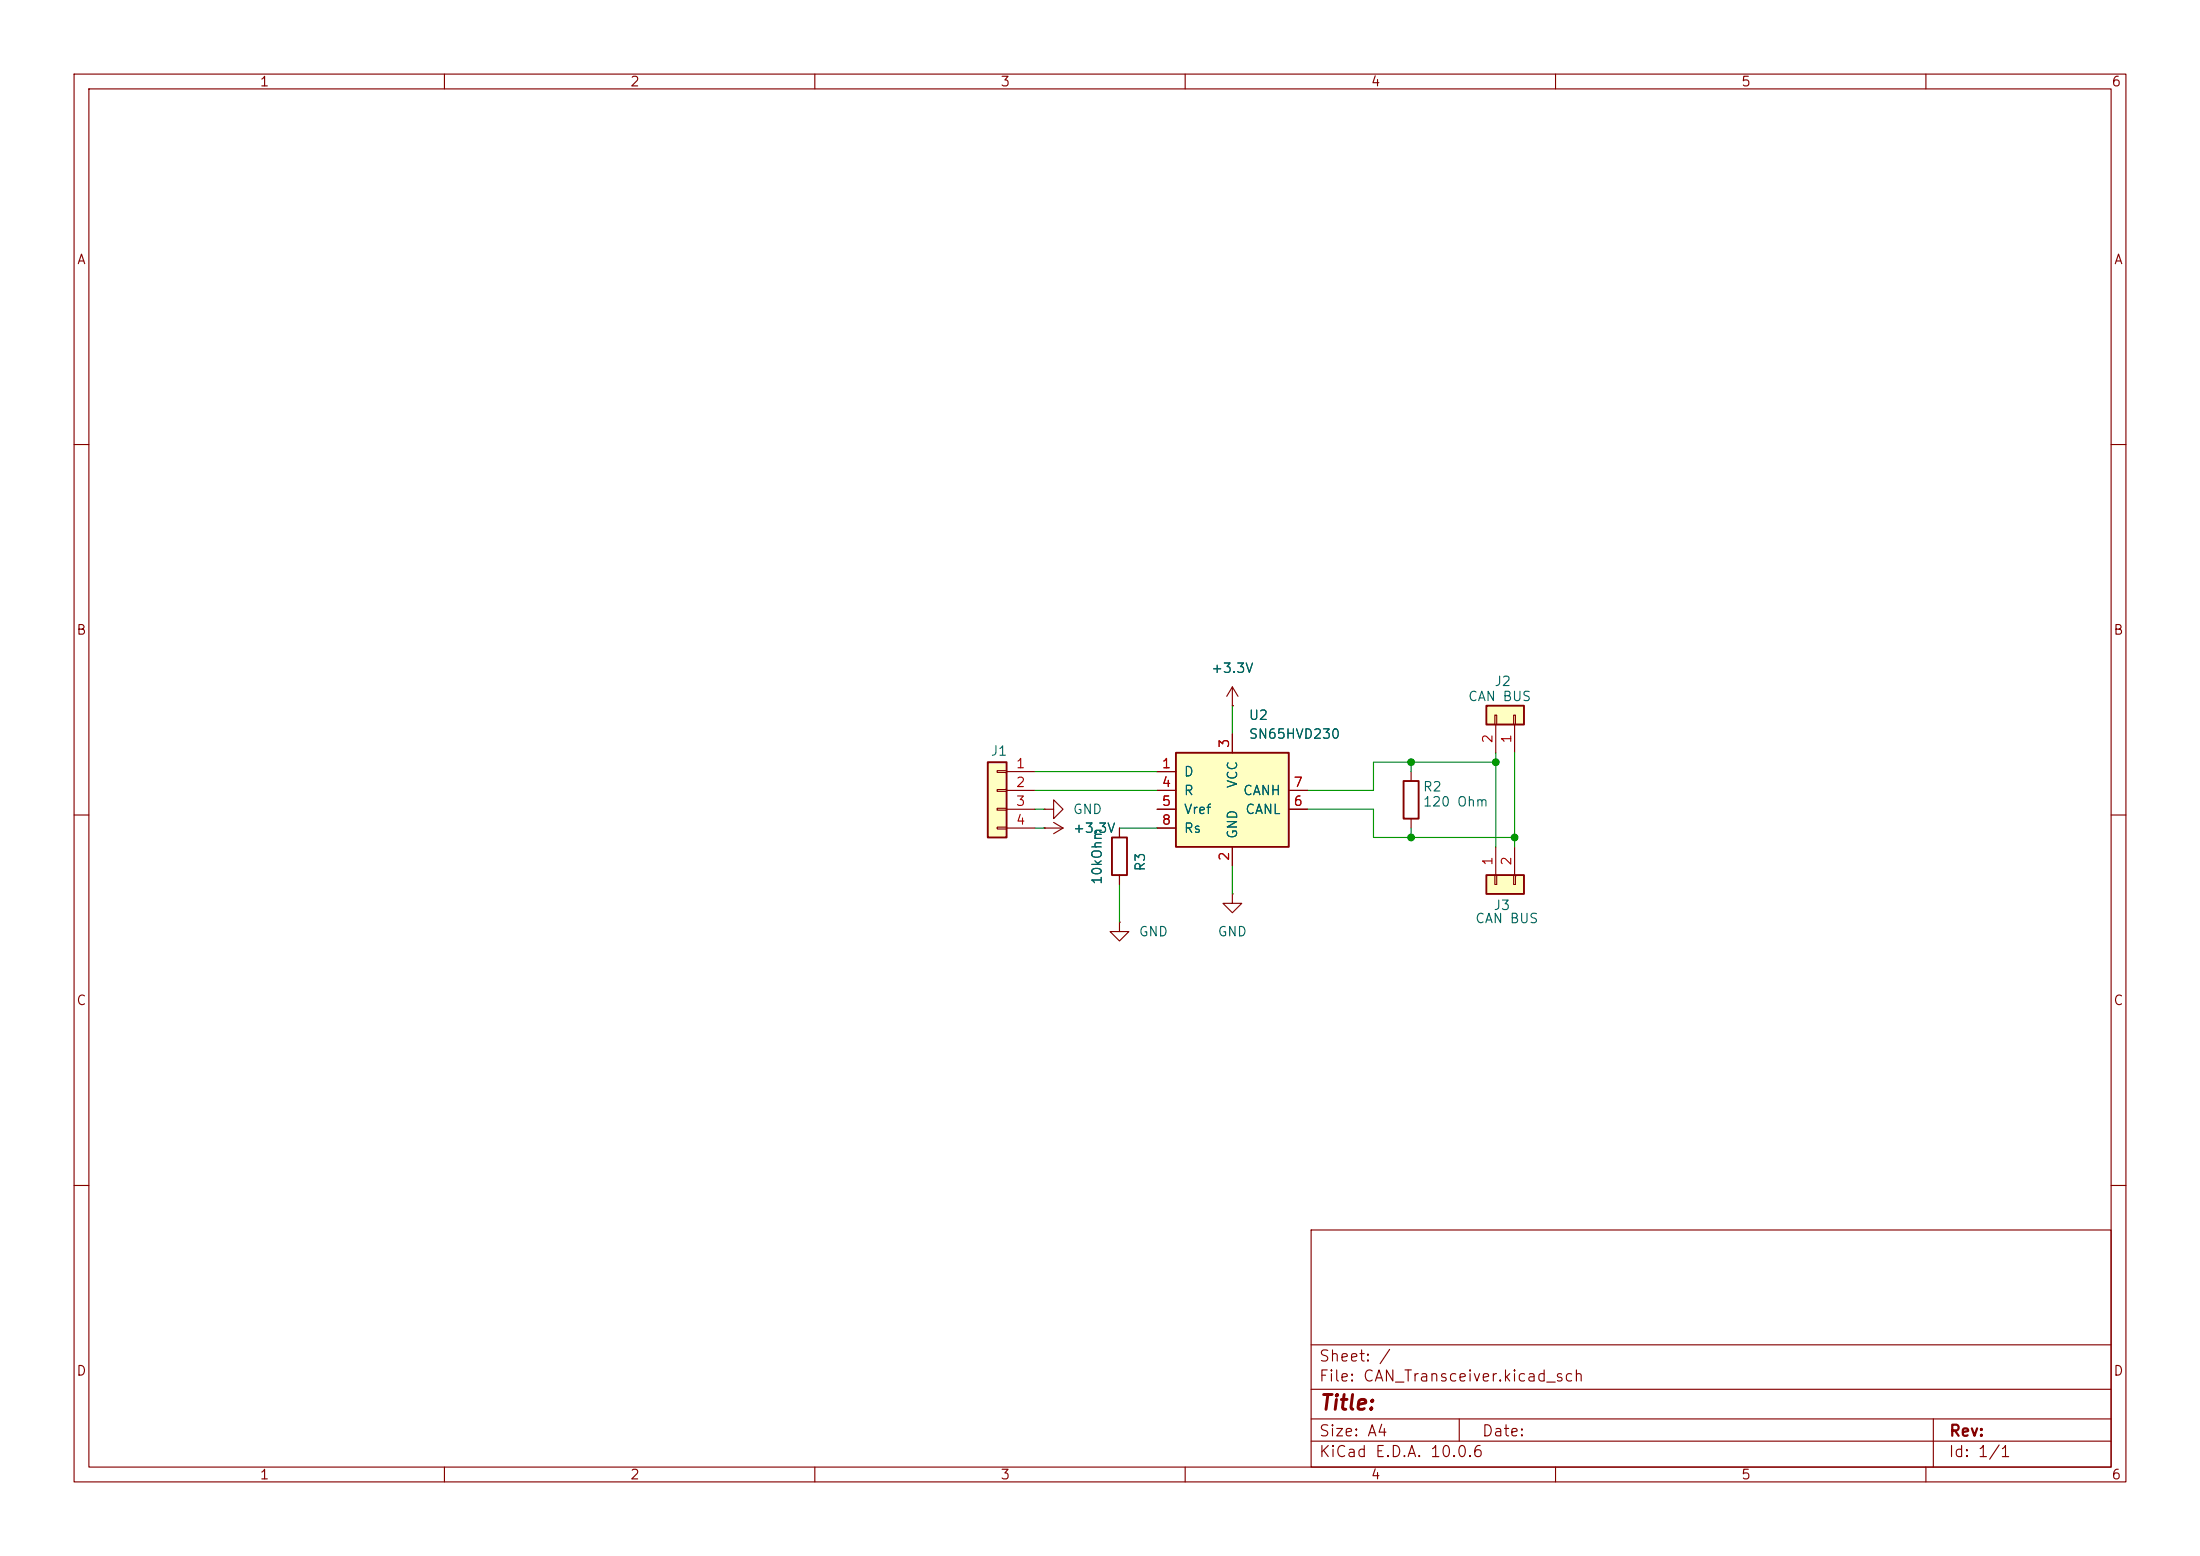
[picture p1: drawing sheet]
(kicad_sch
 (version 20260306)
 (generator "eeschema")
 (generator_version "10.0")
 (paper "A4")
 (lib_symbols
  (symbol "Connector_Generic:Conn_01x02"
   (pin_names
    (offset 1.016) (hide yes)) (exclude_from_sim no) (in_bom yes) (on_board yes)
   (in_pos_files yes)
   (duplicate_pin_numbers_are_jumpers no)
   (property "Reference" "J" (at 0 2.54 0) (show_name no) (do_not_autoplace no) (effects (font (size 1.27 1.27))))
   (property "Value" "Conn_01x02" (at 0 -5.08 0) (show_name no) (do_not_autoplace no) (effects (font (size 1.27 1.27))))
   (property "Footprint" "" (at 0 0 0) (show_name no) (do_not_autoplace no) (hide yes) (effects (font (size 1.27 1.27))))
   (property "Datasheet" "" (at 0 0 0) (show_name no) (do_not_autoplace no) (hide yes) (effects (font (size 1.27 1.27))))
   (property "Description" "Generic connector, single row, 01x02, script generated (kicad-library-utils/schlib/autogen/connector/)" (at 0 0 0) (show_name no) (do_not_autoplace no) (hide yes) (effects (font (size 1.27 1.27))))
   (symbol "Conn_01x02_1_1"
    (rectangle (start -1.27 1.27) (end 1.27 -3.81) (stroke (width 0.254) (type default)) (fill (type background)))
    (rectangle (start -1.27 0.127) (end 0 -0.127) (stroke (width 0.1524) (type default)) (fill (type none)))
    (rectangle (start -1.27 -2.413) (end 0 -2.667) (stroke (width 0.1524) (type default)) (fill (type none)))
    (pin passive line (at -5.08 0 0) (length 3.81) (name "Pin_1" (effects (font (size 1.27 1.27)))) (number "1" (effects (font (size 1.27 1.27)))))
    (pin passive line (at -5.08 -2.54 0) (length 3.81) (name "Pin_2" (effects (font (size 1.27 1.27)))) (number "2" (effects (font (size 1.27 1.27))))))
   (embedded_fonts no))
  (symbol "Connector_Generic:Conn_01x04"
   (pin_names
    (offset 1.016) (hide yes)) (exclude_from_sim no) (in_bom yes) (on_board yes)
   (in_pos_files yes)
   (duplicate_pin_numbers_are_jumpers no)
   (property "Reference" "J" (at 0 5.08 0) (show_name no) (do_not_autoplace no) (effects (font (size 1.27 1.27))))
   (property "Value" "Conn_01x04" (at 0 -7.62 0) (show_name no) (do_not_autoplace no) (effects (font (size 1.27 1.27))))
   (property "Footprint" "" (at 0 0 0) (show_name no) (do_not_autoplace no) (hide yes) (effects (font (size 1.27 1.27))))
   (property "Datasheet" "" (at 0 0 0) (show_name no) (do_not_autoplace no) (hide yes) (effects (font (size 1.27 1.27))))
   (property "Description" "Generic connector, single row, 01x04, script generated (kicad-library-utils/schlib/autogen/connector/)" (at 0 0 0) (show_name no) (do_not_autoplace no) (hide yes) (effects (font (size 1.27 1.27))))
   (symbol "Conn_01x04_1_1"
    (rectangle (start -1.27 3.81) (end 1.27 -6.35) (stroke (width 0.254) (type default)) (fill (type background)))
    (rectangle (start -1.27 2.667) (end 0 2.413) (stroke (width 0.1524) (type default)) (fill (type none)))
    (rectangle (start -1.27 0.127) (end 0 -0.127) (stroke (width 0.1524) (type default)) (fill (type none)))
    (rectangle (start -1.27 -2.413) (end 0 -2.667) (stroke (width 0.1524) (type default)) (fill (type none)))
    (rectangle (start -1.27 -4.953) (end 0 -5.207) (stroke (width 0.1524) (type default)) (fill (type none)))
    (pin passive line (at -5.08 2.54 0) (length 3.81) (name "Pin_1" (effects (font (size 1.27 1.27)))) (number "1" (effects (font (size 1.27 1.27)))))
    (pin passive line (at -5.08 0 0) (length 3.81) (name "Pin_2" (effects (font (size 1.27 1.27)))) (number "2" (effects (font (size 1.27 1.27)))))
    (pin passive line (at -5.08 -2.54 0) (length 3.81) (name "Pin_3" (effects (font (size 1.27 1.27)))) (number "3" (effects (font (size 1.27 1.27)))))
    (pin passive line (at -5.08 -5.08 0) (length 3.81) (name "Pin_4" (effects (font (size 1.27 1.27)))) (number "4" (effects (font (size 1.27 1.27))))))
   (embedded_fonts no))
  (symbol "Device:R"
   (pin_numbers (hide yes))
   (pin_names
    (offset 0)) (exclude_from_sim no) (in_bom yes) (on_board yes)
   (in_pos_files yes)
   (duplicate_pin_numbers_are_jumpers no)
   (property "Reference" "R" (at 2.032 0 90) (show_name no) (do_not_autoplace no) (effects (font (size 1.27 1.27))))
   (property "Value" "R" (at 0 0 90) (show_name no) (do_not_autoplace no) (effects (font (size 1.27 1.27))))
   (property "Footprint" "" (at -1.778 0 90) (show_name no) (do_not_autoplace no) (hide yes) (effects (font (size 1.27 1.27))))
   (property "Datasheet" "" (at 0 0 0) (show_name no) (do_not_autoplace no) (hide yes) (effects (font (size 1.27 1.27))))
   (property "Description" "Resistor" (at 0 0 0) (show_name no) (do_not_autoplace no) (hide yes) (effects (font (size 1.27 1.27))))
   (symbol "R_0_1"
    (rectangle (start -1.016 -2.54) (end 1.016 2.54) (stroke (width 0.254) (type default)) (fill (type none))))
   (symbol "R_1_1"
    (pin passive line (at 0 3.81 270) (length 1.27) (name "" (effects (font (size 1.27 1.27)))) (number "1" (effects (font (size 1.27 1.27)))))
    (pin passive line (at 0 -3.81 90) (length 1.27) (name "" (effects (font (size 1.27 1.27)))) (number "2" (effects (font (size 1.27 1.27))))))
   (embedded_fonts no))
  (symbol "Interface_CAN_LIN:SN65HVD230"
   (pin_names
    (offset 1.016)) (exclude_from_sim no) (in_bom yes) (on_board yes)
   (in_pos_files yes)
   (duplicate_pin_numbers_are_jumpers no)
   (property "Reference" "U" (at -2.54 10.16 0) (show_name no) (do_not_autoplace no) (effects (font (size 1.27 1.27)) (justify right)))
   (property "Value" "SN65HVD230" (at -2.54 7.62 0) (show_name no) (do_not_autoplace no) (effects (font (size 1.27 1.27)) (justify right)))
   (property "Footprint" "Package_SO:SOIC-8_3.9x4.9mm_P1.27mm" (at 0 -12.7 0) (show_name no) (do_not_autoplace no) (hide yes) (effects (font (size 1.27 1.27))))
   (property "Datasheet" "http://www.ti.com/lit/ds/symlink/sn65hvd230.pdf" (at -2.54 10.16 0) (show_name no) (do_not_autoplace no) (hide yes) (effects (font (size 1.27 1.27))))
   (property "Description" "CAN Bus Transceivers, 3.3V, 1Mbps, Low-Power capabilities, SOIC-8" (at 0 0 0) (show_name no) (do_not_autoplace no) (hide yes) (effects (font (size 1.27 1.27))))
   (symbol "SN65HVD230_0_1"
    (rectangle (start -7.62 5.08) (end 7.62 -7.62) (stroke (width 0.254) (type default)) (fill (type background))))
   (symbol "SN65HVD230_1_1"
    (pin input line (at -10.16 2.54 0) (length 2.54) (name "D" (effects (font (size 1.27 1.27)))) (number "1" (effects (font (size 1.27 1.27)))))
    (pin power_in line (at 0 -10.16 90) (length 2.54) (name "GND" (effects (font (size 1.27 1.27)))) (number "2" (effects (font (size 1.27 1.27)))))
    (pin power_in line (at 0 7.62 270) (length 2.54) (name "VCC" (effects (font (size 1.27 1.27)))) (number "3" (effects (font (size 1.27 1.27)))))
    (pin output line (at -10.16 0 0) (length 2.54) (name "R" (effects (font (size 1.27 1.27)))) (number "4" (effects (font (size 1.27 1.27)))))
    (pin output line (at -10.16 -2.54 0) (length 2.54) (name "Vref" (effects (font (size 1.27 1.27)))) (number "5" (effects (font (size 1.27 1.27)))))
    (pin bidirectional line (at 10.16 -2.54 180) (length 2.54) (name "CANL" (effects (font (size 1.27 1.27)))) (number "6" (effects (font (size 1.27 1.27)))))
    (pin bidirectional line (at 10.16 0 180) (length 2.54) (name "CANH" (effects (font (size 1.27 1.27)))) (number "7" (effects (font (size 1.27 1.27)))))
    (pin input line (at -10.16 -5.08 0) (length 2.54) (name "Rs" (effects (font (size 1.27 1.27)))) (number "8" (effects (font (size 1.27 1.27))))))
   (embedded_fonts no))
  (symbol "power:+3.3V"
   (power global)
   (pin_numbers (hide yes))
   (pin_names
    (offset 0) (hide yes)) (exclude_from_sim no) (in_bom yes) (on_board yes)
   (in_pos_files yes)
   (duplicate_pin_numbers_are_jumpers no)
   (property "Reference" "#PWR" (at 0 -3.81 0) (show_name no) (do_not_autoplace no) (hide yes) (effects (font (size 1.27 1.27))))
   (property "Value" "+3.3V" (at 0 3.556 0) (show_name no) (do_not_autoplace no) (effects (font (size 1.27 1.27))))
   (property "Footprint" "" (at 0 0 0) (show_name no) (do_not_autoplace no) (hide yes) (effects (font (size 1.27 1.27))))
   (property "Datasheet" "" (at 0 0 0) (show_name no) (do_not_autoplace no) (hide yes) (effects (font (size 1.27 1.27))))
   (property "Description" "Power symbol creates a global label with name \"+3.3V\"" (at 0 0 0) (show_name no) (do_not_autoplace no) (hide yes) (effects (font (size 1.27 1.27))))
   (symbol "+3.3V_0_1"
    (polyline (pts (xy -0.762 1.27) (xy 0 2.54)) (stroke (width 0) (type default)) (fill (type none)))
    (polyline (pts (xy 0 2.54) (xy 0.762 1.27)) (stroke (width 0) (type default)) (fill (type none)))
    (polyline (pts (xy 0 0) (xy 0 2.54)) (stroke (width 0) (type default)) (fill (type none))))
   (symbol "+3.3V_1_1"
    (pin power_in line (at 0 0 90) (length 0) (name "" (effects (font (size 1.27 1.27)))) (number "1" (effects (font (size 1.27 1.27))))))
   (embedded_fonts no))
  (symbol "power:GND"
   (power global)
   (pin_numbers (hide yes))
   (pin_names
    (offset 0) (hide yes)) (exclude_from_sim no) (in_bom yes) (on_board yes)
   (in_pos_files yes)
   (duplicate_pin_numbers_are_jumpers no)
   (property "Reference" "#PWR" (at 0 -6.35 0) (show_name no) (do_not_autoplace no) (hide yes) (effects (font (size 1.27 1.27))))
   (property "Value" "GND" (at 0 -3.81 0) (show_name no) (do_not_autoplace no) (effects (font (size 1.27 1.27))))
   (property "Footprint" "" (at 0 0 0) (show_name no) (do_not_autoplace no) (hide yes) (effects (font (size 1.27 1.27))))
   (property "Datasheet" "" (at 0 0 0) (show_name no) (do_not_autoplace no) (hide yes) (effects (font (size 1.27 1.27))))
   (property "Description" "Power symbol creates a global label with name \"GND\" , ground" (at 0 0 0) (show_name no) (do_not_autoplace no) (hide yes) (effects (font (size 1.27 1.27))))
   (symbol "GND_0_1"
    (polyline (pts (xy 0 0) (xy 0 -1.27) (xy 1.27 -1.27) (xy 0 -2.54) (xy -1.27 -1.27) (xy 0 -1.27)) (stroke (width 0) (type default)) (fill (type none))))
   (symbol "GND_1_1"
    (pin power_in line (at 0 0 270) (length 0) (name "" (effects (font (size 1.27 1.27)))) (number "1" (effects (font (size 1.27 1.27))))))
   (embedded_fonts no)))
 (junction
  (at 201.93 102.87)
  (diameter 0)
  (color 0 0 0 0))
 (junction
  (at 190.5 113.03)
  (diameter 0)
  (color 0 0 0 0))
 (junction
  (at 190.5 102.87)
  (diameter 0)
  (color 0 0 0 0))
 (junction
  (at 204.47 113.03)
  (diameter 0)
  (color 0 0 0 0))
 (wire
  (pts (xy 176.53 106.68) (xy 185.42 106.68))
  (stroke (width 0) (type default)))
 (wire
  (pts (xy 151.13 111.76) (xy 156.21 111.76))
  (stroke (width 0) (type default)))
 (wire
  (pts (xy 204.47 113.03) (xy 204.47 114.3))
  (stroke (width 0) (type default)))
 (wire
  (pts (xy 139.7 109.22) (xy 140.97 109.22))
  (stroke (width 0) (type default)))
 (wire
  (pts (xy 166.37 116.84) (xy 166.37 120.65))
  (stroke (width 0) (type default)))
 (wire
  (pts (xy 190.5 102.87) (xy 201.93 102.87))
  (stroke (width 0) (type default)))
 (wire
  (pts (xy 190.5 102.87) (xy 190.5 104.14))
  (stroke (width 0) (type default)))
 (wire
  (pts (xy 185.42 113.03) (xy 185.42 109.22))
  (stroke (width 0) (type default)))
 (wire
  (pts (xy 204.47 101.6) (xy 204.47 113.03))
  (stroke (width 0) (type default)))
 (wire
  (pts (xy 139.7 111.76) (xy 140.97 111.76))
  (stroke (width 0) (type default)))
 (wire
  (pts (xy 185.42 102.87) (xy 190.5 102.87))
  (stroke (width 0) (type default)))
 (wire
  (pts (xy 190.5 111.76) (xy 190.5 113.03))
  (stroke (width 0) (type default)))
 (wire
  (pts (xy 166.37 95.25) (xy 166.37 99.06))
  (stroke (width 0) (type default)))
 (wire
  (pts (xy 151.13 119.38) (xy 151.13 124.46))
  (stroke (width 0) (type default)))
 (wire
  (pts (xy 201.93 102.87) (xy 201.93 114.3))
  (stroke (width 0) (type default)))
 (wire
  (pts (xy 201.93 102.87) (xy 201.93 101.6))
  (stroke (width 0) (type default)))
 (wire
  (pts (xy 139.7 106.68) (xy 156.21 106.68))
  (stroke (width 0) (type default)))
 (wire
  (pts (xy 190.5 113.03) (xy 204.47 113.03))
  (stroke (width 0) (type default)))
 (wire
  (pts (xy 139.7 104.14) (xy 156.21 104.14))
  (stroke (width 0) (type default)))
 (wire
  (pts (xy 185.42 106.68) (xy 185.42 102.87))
  (stroke (width 0) (type default)))
 (wire
  (pts (xy 176.53 109.22) (xy 185.42 109.22))
  (stroke (width 0) (type default)))
 (wire
  (pts (xy 190.5 113.03) (xy 185.42 113.03))
  (stroke (width 0) (type default)))
 (symbol
  (lib_id "Interface_CAN_LIN:SN65HVD230")
  (at 166.37 106.68 0)
  (unit 1)
  (body_style 1)
  (exclude_from_sim no)
  (in_bom yes)
  (on_board yes)
  (in_pos_files yes)
  (dnp no)
  (property "Reference" "U2" (at 168.5133 96.52 0) (show_name no) (do_not_autoplace no) (effects (font (size 1.27 1.27)) (justify left)))
  (property "Value" "SN65HVD230" (at 168.5133 99.06 0) (show_name no) (do_not_autoplace no) (effects (font (size 1.27 1.27)) (justify left)))
  (property "Footprint" "Package_SO:SOIC-8_3.9x4.9mm_P1.27mm" (at 166.37 119.38 0) (hide yes) (show_name no) (do_not_autoplace no) (effects (font (size 1.27 1.27))))
  (property "Datasheet" "http://www.ti.com/lit/ds/symlink/sn65hvd230.pdf" (at 163.83 96.52 0) (hide yes) (show_name no) (do_not_autoplace no) (effects (font (size 1.27 1.27))))
  (property "Description" "CAN Bus Transceivers, 3.3V, 1Mbps, Low-Power capabilities, SOIC-8" (at 166.37 106.68 0) (hide yes) (show_name no) (do_not_autoplace no) (effects (font (size 1.27 1.27))))
  (pin "1")
  (pin "8")
  (pin "5")
  (pin "4")
  (pin "3")
  (pin "6")
  (pin "2")
  (pin "7"))
 (symbol
  (lib_id "Connector_Generic:Conn_01x02")
  (at 204.47 96.52 270)
  (mirror x)
  (unit 1)
  (body_style 1)
  (exclude_from_sim no)
  (in_bom yes)
  (on_board yes)
  (in_pos_files yes)
  (dnp no)
  (property "Reference" "J2" (at 201.676 91.948 90) (show_name no) (do_not_autoplace no) (effects (font (size 1.27 1.27)) (justify left)))
  (property "Value" "CAN BUS" (at 198.12 93.98 90) (show_name no) (do_not_autoplace no) (effects (font (size 1.27 1.27)) (justify left)))
  (property "Footprint" "User_lib:J_Wurth_WR-WTB_68800211722" (at 204.47 96.52 0) (hide yes) (show_name no) (do_not_autoplace no) (effects (font (size 1.27 1.27))))
  (property "Datasheet" "" (at 204.47 96.52 0) (hide yes) (show_name no) (do_not_autoplace no) (effects (font (size 1.27 1.27))))
  (property "Description" "Generic connector, single row, 01x02, script generated (kicad-library-utils/schlib/autogen/connector/)" (at 204.47 96.52 0) (hide yes) (show_name no) (do_not_autoplace no) (effects (font (size 1.27 1.27))))
  (pin "1")
  (pin "2"))
 (symbol
  (lib_id "power:GND")
  (at 140.97 109.22 90)
  (unit 1)
  (body_style 1)
  (exclude_from_sim no)
  (in_bom yes)
  (on_board yes)
  (in_pos_files yes)
  (dnp no)
  (fields_autoplaced yes)
  (property "Reference" "#PWR03" (at 147.32 109.22 0) (hide yes) (show_name no) (do_not_autoplace no) (effects (font (size 1.27 1.27))))
  (property "Value" "GND" (at 144.78 109.2199 90) (show_name no) (do_not_autoplace no) (effects (font (size 1.27 1.27)) (justify right)))
  (property "Footprint" "" (at 140.97 109.22 0) (hide yes) (show_name no) (do_not_autoplace no) (effects (font (size 1.27 1.27))))
  (property "Datasheet" "" (at 140.97 109.22 0) (hide yes) (show_name no) (do_not_autoplace no) (effects (font (size 1.27 1.27))))
  (property "Description" "Power symbol creates a global label with name \"GND\" , ground" (at 140.97 109.22 0) (hide yes) (show_name no) (do_not_autoplace no) (effects (font (size 1.27 1.27))))
  (pin "1"))
 (symbol
  (lib_id "Connector_Generic:Conn_01x04")
  (at 134.62 106.68 0)
  (mirror y)
  (unit 1)
  (body_style 1)
  (exclude_from_sim no)
  (in_bom yes)
  (on_board yes)
  (in_pos_files yes)
  (dnp no)
  (property "Reference" "J1" (at 134.874 101.346 0) (show_name no) (do_not_autoplace no) (effects (font (size 1.27 1.27))))
  (property "Value" "Conn_01x04" (at 134.62 115.57 0) (hide yes) (show_name no) (do_not_autoplace no) (effects (font (size 1.27 1.27))))
  (property "Footprint" "Connector_PinHeader_2.54mm:PinHeader_1x04_P2.54mm_Horizontal" (at 134.62 106.68 0) (hide yes) (show_name no) (do_not_autoplace no) (effects (font (size 1.27 1.27))))
  (property "Datasheet" "https://www.we-online.com/components/products/datasheet/61300411021.pdf" (at 134.62 106.68 0) (hide yes) (show_name no) (do_not_autoplace no) (effects (font (size 1.27 1.27))))
  (property "Description" "Generic connector, single row, 01x04, script generated (kicad-library-utils/schlib/autogen/connector/)" (at 134.62 106.68 0) (hide yes) (show_name no) (do_not_autoplace no) (effects (font (size 1.27 1.27))))
  (pin "3")
  (pin "2")
  (pin "1")
  (pin "4"))
 (symbol
  (lib_id "power:+3.3V")
  (at 140.97 111.76 270)
  (unit 1)
  (body_style 1)
  (exclude_from_sim no)
  (in_bom yes)
  (on_board yes)
  (in_pos_files yes)
  (dnp no)
  (fields_autoplaced yes)
  (property "Reference" "#PWR01" (at 137.16 111.76 0) (hide yes) (show_name no) (do_not_autoplace no) (effects (font (size 1.27 1.27))))
  (property "Value" "+3.3V" (at 144.78 111.7599 90) (show_name no) (do_not_autoplace no) (effects (font (size 1.27 1.27)) (justify left)))
  (property "Footprint" "" (at 140.97 111.76 0) (hide yes) (show_name no) (do_not_autoplace no) (effects (font (size 1.27 1.27))))
  (property "Datasheet" "" (at 140.97 111.76 0) (hide yes) (show_name no) (do_not_autoplace no) (effects (font (size 1.27 1.27))))
  (property "Description" "Power symbol creates a global label with name \"+3.3V\"" (at 140.97 111.76 0) (hide yes) (show_name no) (do_not_autoplace no) (effects (font (size 1.27 1.27))))
  (pin "1"))
 (symbol
  (lib_id "power:GND")
  (at 151.13 124.46 0)
  (unit 1)
  (body_style 1)
  (exclude_from_sim no)
  (in_bom yes)
  (on_board yes)
  (in_pos_files yes)
  (dnp no)
  (fields_autoplaced yes)
  (property "Reference" "#PWR05" (at 151.13 130.81 0) (hide yes) (show_name no) (do_not_autoplace no) (effects (font (size 1.27 1.27))))
  (property "Value" "GND" (at 153.67 125.7299 0) (show_name no) (do_not_autoplace no) (effects (font (size 1.27 1.27)) (justify left)))
  (property "Footprint" "" (at 151.13 124.46 0) (hide yes) (show_name no) (do_not_autoplace no) (effects (font (size 1.27 1.27))))
  (property "Datasheet" "" (at 151.13 124.46 0) (hide yes) (show_name no) (do_not_autoplace no) (effects (font (size 1.27 1.27))))
  (property "Description" "Power symbol creates a global label with name \"GND\" , ground" (at 151.13 124.46 0) (hide yes) (show_name no) (do_not_autoplace no) (effects (font (size 1.27 1.27))))
  (pin "1"))
 (symbol
  (lib_id "Device:R")
  (at 151.13 115.57 0)
  (unit 1)
  (body_style 1)
  (exclude_from_sim no)
  (in_bom yes)
  (on_board yes)
  (in_pos_files yes)
  (dnp no)
  (property "Reference" "R3" (at 153.924 116.332 90) (show_name no) (do_not_autoplace no) (effects (font (size 1.27 1.27))))
  (property "Value" "10kOhm" (at 148.082 115.57 90) (show_name no) (do_not_autoplace no) (effects (font (size 1.27 1.27))))
  (property "Footprint" "Resistor_SMD:R_0603_1608Metric_Pad0.98x0.95mm_HandSolder" (at 149.352 115.57 90) (hide yes) (show_name no) (do_not_autoplace no) (effects (font (size 1.27 1.27))))
  (property "Datasheet" "" (at 151.13 115.57 0) (hide yes) (show_name no) (do_not_autoplace no) (effects (font (size 1.27 1.27))))
  (property "Description" "Resistor" (at 151.13 115.57 0) (hide yes) (show_name no) (do_not_autoplace no) (effects (font (size 1.27 1.27))))
  (pin "2")
  (pin "1"))
 (symbol
  (lib_id "power:GND")
  (at 166.37 120.65 0)
  (unit 1)
  (body_style 1)
  (exclude_from_sim no)
  (in_bom yes)
  (on_board yes)
  (in_pos_files yes)
  (dnp no)
  (fields_autoplaced yes)
  (property "Reference" "#PWR04" (at 166.37 127 0) (hide yes) (show_name no) (do_not_autoplace no) (effects (font (size 1.27 1.27))))
  (property "Value" "GND" (at 166.37 125.73 0) (show_name no) (do_not_autoplace no) (effects (font (size 1.27 1.27))))
  (property "Footprint" "" (at 166.37 120.65 0) (hide yes) (show_name no) (do_not_autoplace no) (effects (font (size 1.27 1.27))))
  (property "Datasheet" "" (at 166.37 120.65 0) (hide yes) (show_name no) (do_not_autoplace no) (effects (font (size 1.27 1.27))))
  (property "Description" "Power symbol creates a global label with name \"GND\" , ground" (at 166.37 120.65 0) (hide yes) (show_name no) (do_not_autoplace no) (effects (font (size 1.27 1.27))))
  (pin "1"))
 (symbol
  (lib_id "Connector_Generic:Conn_01x02")
  (at 201.93 119.38 90)
  (mirror x)
  (unit 1)
  (body_style 1)
  (exclude_from_sim no)
  (in_bom yes)
  (on_board yes)
  (in_pos_files yes)
  (dnp no)
  (property "Reference" "J3" (at 203.962 122.174 90) (show_name no) (do_not_autoplace no) (effects (font (size 1.27 1.27)) (justify left)))
  (property "Value" "CAN BUS" (at 207.772 123.952 90) (show_name no) (do_not_autoplace no) (effects (font (size 1.27 1.27)) (justify left)))
  (property "Footprint" "User_lib:J_Wurth_WR-WTB_68800211722" (at 201.93 119.38 0) (hide yes) (show_name no) (do_not_autoplace no) (effects (font (size 1.27 1.27))))
  (property "Datasheet" "https://www.we-online.com/en/components/products/WTB_WR_WTB_2_50_MM_J_MALE#/articles/WTB_WR_WTB_2_50_MM_MALE_J_HORIZONTAL" (at 201.93 119.38 0) (hide yes) (show_name no) (do_not_autoplace no) (effects (font (size 1.27 1.27))))
  (property "Description" "Generic connector, single row, 01x02, script generated (kicad-library-utils/schlib/autogen/connector/)" (at 201.93 119.38 0) (hide yes) (show_name no) (do_not_autoplace no) (effects (font (size 1.27 1.27))))
  (pin "1")
  (pin "2"))
 (symbol
  (lib_id "power:+3.3V")
  (at 166.37 95.25 0)
  (unit 1)
  (body_style 1)
  (exclude_from_sim no)
  (in_bom yes)
  (on_board yes)
  (in_pos_files yes)
  (dnp no)
  (fields_autoplaced yes)
  (property "Reference" "#PWR02" (at 166.37 99.06 0) (hide yes) (show_name no) (do_not_autoplace no) (effects (font (size 1.27 1.27))))
  (property "Value" "+3.3V" (at 166.37 90.17 0) (show_name no) (do_not_autoplace no) (effects (font (size 1.27 1.27))))
  (property "Footprint" "" (at 166.37 95.25 0) (hide yes) (show_name no) (do_not_autoplace no) (effects (font (size 1.27 1.27))))
  (property "Datasheet" "" (at 166.37 95.25 0) (hide yes) (show_name no) (do_not_autoplace no) (effects (font (size 1.27 1.27))))
  (property "Description" "Power symbol creates a global label with name \"+3.3V\"" (at 166.37 95.25 0) (hide yes) (show_name no) (do_not_autoplace no) (effects (font (size 1.27 1.27))))
  (pin "1"))
 (symbol
  (lib_id "Device:R")
  (at 190.5 107.95 0)
  (unit 1)
  (body_style 1)
  (exclude_from_sim no)
  (in_bom yes)
  (on_board yes)
  (in_pos_files yes)
  (dnp no)
  (property "Reference" "R2" (at 192.024 106.172 0) (show_name no) (do_not_autoplace no) (effects (font (size 1.27 1.27)) (justify left)))
  (property "Value" "120 Ohm" (at 192.024 108.204 0) (show_name no) (do_not_autoplace no) (effects (font (size 1.27 1.27)) (justify left)))
  (property "Footprint" "Resistor_SMD:R_0603_1608Metric_Pad0.98x0.95mm_HandSolder" (at 188.722 107.95 90) (hide yes) (show_name no) (do_not_autoplace no) (effects (font (size 1.27 1.27))))
  (property "Datasheet" "" (at 190.5 107.95 0) (hide yes) (show_name no) (do_not_autoplace no) (effects (font (size 1.27 1.27))))
  (property "Description" "Resistor" (at 190.5 107.95 0) (hide yes) (show_name no) (do_not_autoplace no) (effects (font (size 1.27 1.27))))
  (pin "2")
  (pin "1"))
 (sheet_instances
  (path ""
   (page "1")))
 (embedded_fonts no))
